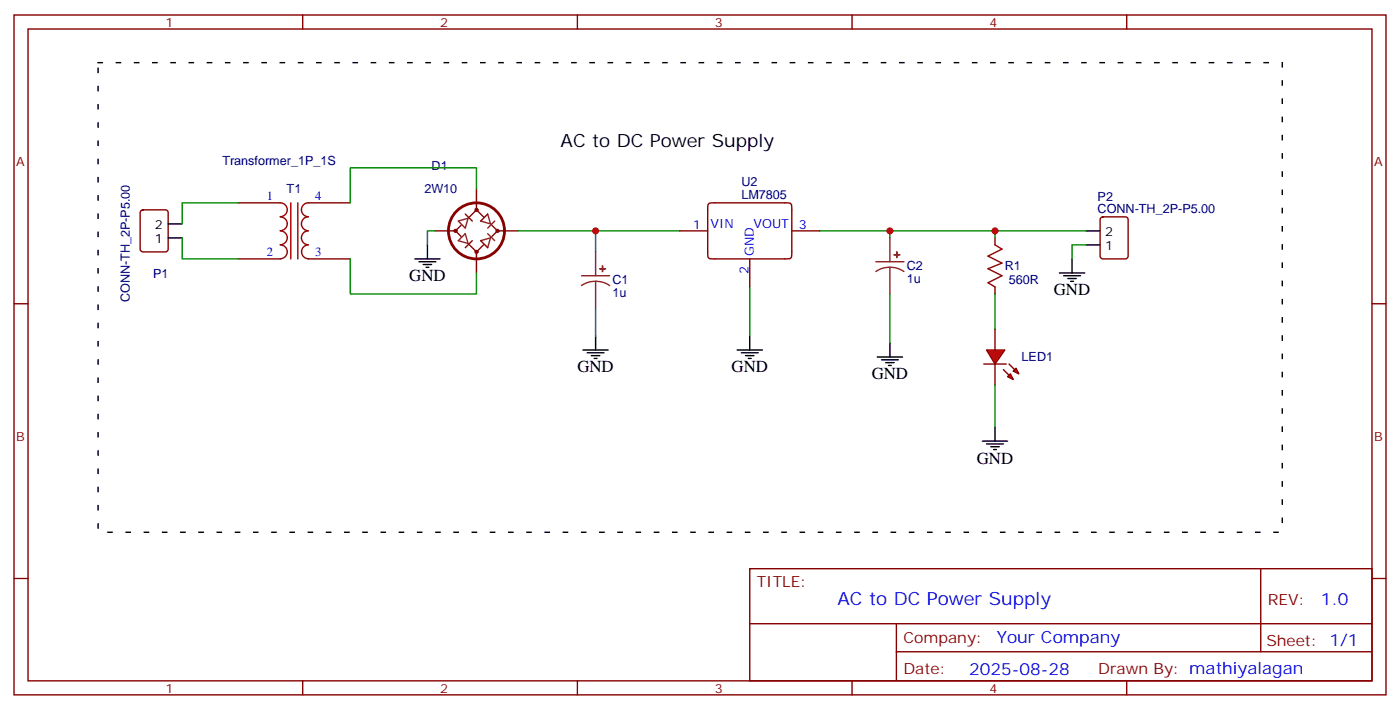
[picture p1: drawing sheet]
<svg xmlns="http://www.w3.org/2000/svg" width="352mm" height="179mm" viewBox="0 0 352 179" stroke-linecap="round" stroke-linejoin="round" font-family="sans-serif">
<g fill="none" stroke="#870000" stroke-width=".35">
<path d="M3.5 3.8h345.4v171.1h-345.4zM7.1 7.3h338.3v164h-338.3zM76.2 3.8v3.5M145.3 3.8v3.5M214.5 3.8v3.5M283.6 3.8v3.5M35.5 53l.5-.2h5.6a.71 .71 0 0 1 .7 .7v9.5l-.7 .4h-5.6l-.5-.2-.2-.5v-9.2zM60 51h10.6M77.6 51h10.6M109.4 58.1h5.3M114.7 58.1l1.4 1.4M116.1 56.7l-1.4 1.4"/>
<path d="M117.1 53.9l1.8 1.7M119.9 52.8l-1.7 1.8M119.9 52.8l1.8 1.8M119.9 47.5v5.3M122.8 53.9l-1.8 1.7M123.8 56.7l1.4 1.4M125.2 58.1l-1.4 1.4M125.2 58.1h5.3M250.5 59.9v1.7M277.2 54.8l.4-.2h5.7a.71 .71 0 0 1 .7 .7l-.1 9.4-.6 .5h-5.7l-.5-.3-.2-.4v-9.2zM3.5 76.4h3.6M60 65.2h10.6"/>
<path d="M77.6 65.2h10.6M118.2 61.6l1.7 1.8M118.9 60.6l-1.8 1.7M119.9 63.4v5.3M121 60.6l1.8 1.7M121.7 61.6l-1.8 1.8M250.5 72.2v1.8M345.4 76.4h3.5M3.5 145.6h3.6M188.7 143.1h156.7v28.2h-156.7zM188.8 157h156.4M225.6 157v14.1"/>
<path d="M317.4 143.1v20.9M345.4 145.6h3.5M76.2 171.3v3.6M145.3 171.3v3.6M214.5 171.3v3.6M225.6 164h119.6M283.6 171.3v3.6"/>
<circle cx="114.7" cy="58.1" r=".35"/>
<circle cx="119.9" cy="52.8" r=".35"/>
<circle cx="125.2" cy="58.1" r=".35"/>
<circle cx="119.9" cy="63.4" r=".35"/>
</g>
<path d="M70.6 51a1.76 1.76 0 0 1 1.7 1.8 1.76 1.76 0 0 1-1.7 1.8 1.76 1.76 0 0 1 1.7 1.7 1.76 1.76 0 0 1-1.7 1.8 1.76 1.76 0 0 1 1.7 1.8 1.76 1.76 0 0 1-1.7 1.7 1.75 1.75 0 0 1 1.7 1.8 1.75 1.75 0 0 1-1.7 1.7M73.2 51v14.2M75 51v14.2M77.6 51a1.76 1.76 0 0 0-1.7 1.8 1.76 1.76 0 0 0 1.7 1.8 1.76 1.76 0 0 0-1.7 1.7 1.76 1.76 0 0 0 1.7 1.8 1.75 1.75 0 0 0-1.7 1.7 1.75 1.75 0 0 0 1.7 1.8M77.6 61.6a1.75 1.75 0 0 0-1.7 1.8 1.75 1.75 0 0 0 1.7 1.7M250.5 61.6l1.7 1.1-3.5 1.8 3.5 1.7-3.5 1.4 3.5 1.8-3.5 1.8 1.8 1" fill="none" stroke="#a10000" stroke-width=".35"/>
<path d="M115.4 55.6l2.4-.7-.7 2.5zM117.1 58.8l.7 2.5-2.4-.7zM122.8 53.9l.7 2.4-2.5-.7M122.8 58.8l1.7 1.8M124.5 55.6l-1.7 1.8M121 60.6l2.5-.7-.7 2.4" fill="none" stroke="#8c2424" stroke-width=".35"/>
<circle cx="119.9" cy="58.1" r="7.1" fill="none" stroke="#870000" stroke-width=".71"/>
<path d="M42.3 59.9h3.6M42.3 56.3h3.6M273.4 58.1h3.5M273.4 61.6h3.5" fill="none" stroke="#000" stroke-width=".35"/>
<g fill="#f00" stroke="#870000" stroke-width=".35">
<path d="M248.4 88.1h4.5l-2.4 3.5z"/>
<path d="M247.6 91.6h5.7z"/>
</g>
<g fill="#870000" stroke="#870000" stroke-width=".35">
<path d="M254 91.6l1.4 1.4z"/>
<path d="M252.6 93l1.4 1.4z"/>
</g>
<g fill="#f00" stroke="#870000" stroke-width=".35">
<path d="M255.1 93.4l.7-.7 .7 1.4z"/>
<path d="M253.6 94.8l.8-.7 .7 1.4z"/>
</g>
<path d="M171.1 58.1h7.1M178.4 51.3l.8-.2 18.4-.1a1.33 1.33 0 0 1 1.7 .6v11.8a1.33 1.33 0 0 1-.5 1.7l-18.9 .1a1.33 1.33 0 0 1-1.7-.6v-12.5zM199.3 58.1h7.1M188.7 65.2v7M250.5 82.8v5.3M250.5 91.6v5.3" fill="none" stroke="#870000" stroke-width=".35"/>
<g fill="none" stroke="#008700" stroke-width=".35">
<path d="M45.9 59.9v5.3h14.1M60 51h-14.1v5.3M109.4 58.1h-1.8v3.5M119.9 47.5v-5.3h-31.7v8.8M130.5 58.1h19.4v5.3M149.9 58.1h21.2M206.4 58.1h17.6v1.8M224 58.1h26.5v1.8M250.5 58.1h22.9M88.2 65.2v8.8h31.7v-5.3M149.9 77.5v7.1M188.7 72.2v12.4"/>
<path d="M224 74v12.3M250.5 74v8.8M273.4 61.6h-3.5v3.6M250.5 96.9v10.6"/>
</g>
<g fill="none" stroke="#000" stroke-width=".35">
<path d="M104.4 65.2h6.4M105.5 65.9h4.2M106.5 66.6h2.2M107.2 67.3h.7M107.6 61.6v3.6M266.7 68.7h6.3M267.8 69.4h4.2M268.8 70.1h2.1M269.5 70.8h.7M269.9 65.2v3.5M146.8 88.1h6.3M147.8 88.8h4.2"/>
<path d="M148.9 89.5h2.1M149.6 90.2h.7M149.9 84.6v3.5M185.6 88.1h6.3M186.6 88.8h4.3M187.7 89.5h2.1M188.4 90.2h.7M188.7 84.6v3.5M220.8 89.9h6.4M221.9 90.6h4.2M223 91.3h2.1M223.7 92h.7"/>
<path d="M224 86.3v3.6M247.3 111h6.3M248.4 111.7h4.2M249.4 112.4h2.1M250.1 113.1h.7M250.5 107.5v3.5"/>
</g>
<path d="M24.7 15.8h298.1v118.1h-298.1z" fill="none" stroke="#000" stroke-width=".35" stroke-dasharray="1.1 3.5"/>
<path d="M224 59.9v6M146.4 69.4h7.1M149.9 70.8l-1.8 .2-1.7 .9M149.9 70.8l1.9 .2 1.7 .9M149.9 63.4v6M149.9 70.8v6.7M220.5 65.9h7M224 67.3l-1.8 .2-1.7 .8M224 67.3l1.9 .2 1.6 .8M224 67.3v6.7" fill="none" stroke="#8c2424" stroke-width=".35"/>
<g fill="#8c2424" stroke="#8c2424" stroke-width=".35">
<path d="M151 67.6l1.4 .1z"/>
<path d="M151.7 66.9v1.4z"/>
<path d="M225.1 64.1h1.4z"/>
<path d="M225.7 63.4l.1 1.4z"/>
</g>
<g fill="#c00">
<circle cx="149.9" cy="58.1" r=".88"/>
<circle cx="224" cy="58.1" r=".88"/>
<circle cx="250.5" cy="58.1" r=".88"/>
</g>
<text font-size="4.6" x="141.1" y="36.9">AC to DC Power Supply</text>
<text font-size="4.6" fill="#00f" x="210.8" y="152.1">AC to DC Power Supply</text>
<g font-size="4.2">
<text x="103" y="70.8">GND</text>
<text x="265.3" y="74.3">GND</text>
<text x="145.3" y="93.7">GND</text>
<text x="184.1" y="93.7">GND</text>
<text x="219.4" y="95.5">GND</text>
<text x="245.9" y="116.7">GND</text>
</g>
<g font-size="4.2" fill="#00f">
<text x="332.5" y="152.4">1.0</text>
<text x="250.9" y="161.9">Your Company</text>
<text x="244" y="169.7">2025-08-28</text>
</g>
<g font-size="3.9" fill="#800">
<text x="190.5" y="147.7">TITLE:</text>
<text x="319.1" y="152.4">REV:</text>
<text x="227.4" y="161.9">Company:</text>
<text x="318.8" y="162.5">Sheet: 1/1</text>
<text x="227.4" y="169.6">Date:</text>
<text x="276.4" y="169.7">Drawn By: mathiyalagan</text>
</g>
<g font-size="3.2" fill="#800">
<text x="41.6" y="6.8">1</text>
<text x="110.8" y="6.8">2</text>
<text x="179.9" y="6.8">3</text>
<text x="249.1" y="6.8">4</text>
<text x="4.1" y="41.9">A</text>
<text x="345.9" y="41.9">A</text>
<text x="4.1" y="111">B</text>
<text x="345.9" y="111">B</text>
<text x="41.6" y="174.3">1</text>
<text x="110.8" y="174.3">2</text>
<text x="179.9" y="174.3">3</text>
<text x="249.1" y="174.3">4</text>
</g>
<g font-size="3.2" fill="#000080">
<text x="56" y="41.5">Transformer_1P_1S</text>
<text x="108.7" y="42.8">D1</text>
<text x="186.6" y="46.8">U2</text>
<text x="72.2" y="48.7">T1</text>
<text x="106.8" y="48.7">2W10</text>
<text x="186.6" y="50">LM7805</text>
<text x="276.3" y="53.5">CONN-TH_2P-P5.00</text>
<text x="276.3" y="50.6">P2</text>
<text x="38.6" y="70">P1</text>
<text x="154.2" y="71.6">C1</text>
<text x="228.2" y="71.2">1u</text>
<text x="228.2" y="68.1">C2</text>
<text x="252.9" y="68">R1</text>
<text x="254" y="71.6">560R</text>
<text x="32.7" y="76.1" transform="rotate(-90 32.7 76.1)">CONN-TH_2P-P5.00</text>
<text x="154.2" y="74.8">1u</text>
<text x="257.2" y="90.9">LED1</text>
</g>
<g font-size="3.2" fill="#00f">
<text x="67.2" y="50.3">1</text>
<text x="79.4" y="50.3">4</text>
<text x="174.4" y="57.7">1</text>
<text x="178.9" y="57.4">VIN</text>
<text x="189.7" y="57.4">VOUT</text>
<text x="201.1" y="57.7">3</text>
<text x="67.2" y="64.5">2</text>
<text x="79.4" y="64.5">3</text>
<text x="189.8" y="64.5" transform="rotate(-90 189.8 64.5)">GND</text>
<text x="188.4" y="68.9" transform="rotate(-90 188.4 68.9)">2</text>
</g>
<g font-size="3.2">
<text x="39" y="57.7">2</text>
<text x="278.2" y="59.5">2</text>
<text x="39" y="61.3">1</text>
<text x="278.2" y="63">1</text>
</g>
</svg>
